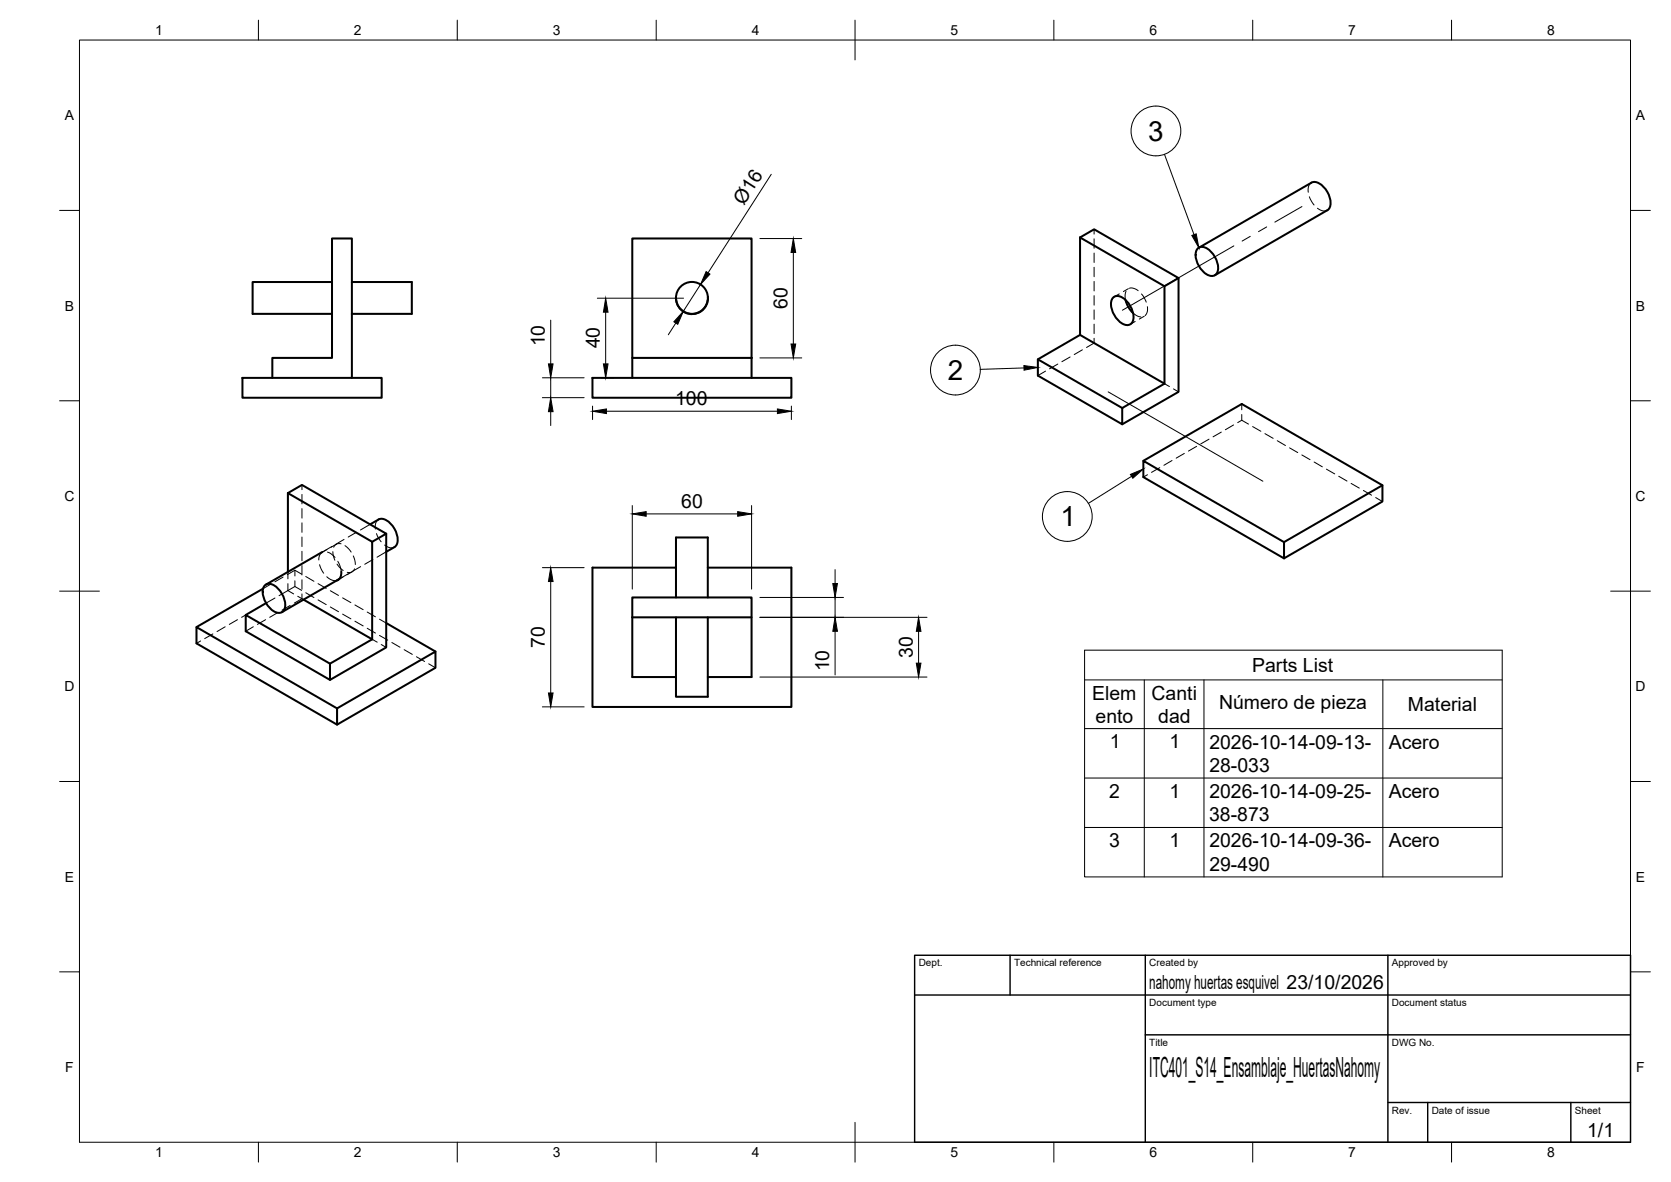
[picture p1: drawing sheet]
<svg xmlns="http://www.w3.org/2000/svg" width="420mm" height="297mm" viewBox="0 0 420 297" stroke-linecap="round" stroke-linejoin="round" font-family="sans-serif">
<!-- layer: Visible -->
<g fill="none" stroke="#000" stroke-width=".51">
<path d="M271.6 59.7l21.2 12.2v24.5l-21.2-12.2zM271.6 59.7l3.5-2.1 21.2 12.3-3.5 2M329.7 45.9a2.72 2.72 0 0 1 3.1 1.1 5.4 5.4 0 0 1 1.6 5.1l-.7 .8-28.3 16.3M329.7 45.9l-28.3 16.4M83.5 70.9h-20v8h20M88.5 70.9h15v8h-15M178 74.6a4 4 0 0 1-3.7 4.3 4 4 0 0 1-4.3-3.7M280 74.7a2.55 2.55 0 0 1 3.3 1 5.3 5.3 0 0 1 1.4 5.2 1.95 1.95 0 0 1-3.1 0 5.6 5.6 0 0 1-2-5.8zM283 75.4l.7 1.8 1.2 1.5M296.3 69.9v28.6l-14.1 8.1M301.2 62.4a2.55 2.55 0 0 1 3.4 .9 5.3 5.3 0 0 1 1.4 5.3 1.95 1.95 0 0 1-3.1 0 5.6 5.6 0 0 1-2-5.8zM61 95h35v5h-35z"/>
<path d="M68.5 95v-5.1h15v-30h5v35.1M149 95h50v5h-50zM159 89.9v5.1M189 89.9h-30v-30h30v35.1M271.6 84.2l-10.6 6.1M292.8 96.4l-10.6 6.1v4.1l-21.2-12.2v-4.1l21.2 12.2M287.5 115.8l24.7-14.3 35.4 20.4v4.1l-24.7 14.3M72.4 123.9l21.2 12.3v24.5M72.4 123.9l3.5-2 21.2 12.2-3.5 2.1M72.4 123.9v19.8M81 138.8l-14.1 8.1M93.1 131.8l2.1-1.2a2.72 2.72 0 0 1 3 1 5.4 5.4 0 0 1 1.6 5.2l-.6 .7-2.1 1.2"/>
<path d="M97.1 134.1v28.6l-14.1 8.2M347.6 121.9l-24.7 14.3v4.1l-35.4-20.4v-4.1l35.4 20.4M66.2 147.9l-16.8 9.7M66.7 147a2.55 2.55 0 0 1 3.3 1 5.3 5.3 0 0 1 1.4 5.3 1.95 1.95 0 0 1-3.1-.1 5.6 5.6 0 0 1-2-5.7zM66.9 151.6l-5.1 2.9M76.3 150.7l17.3 10M85.3 145.5l-14.4 8.3M85.8 143.6a1.93 1.93 0 0 1-1.2 2.3M97.1 156.6l12.4 7.1M159 155.1v-5h30v20h-11M159 155.1v15h11M159 155.1h30"/>
<path d="M170 150.1v-15h8v15M170 155.1v20h8v-20M170 142.6h-21v35.1h50v-35.1h-21M84.8 178l24.7-14.3v4.1l-24.7 14.3zM84.8 178l-35.4-20.4v4.1l35.4 20.4M93.6 160.7l-10.6 6.1v4.1l-21.2-12.3v-4.1l21.2 12.3"/>
<circle cx="174" cy="74.9" r="4"/>
</g>
<!-- layer: Hidden -->
<g fill="none" stroke="#000" stroke-width=".25">
<path d="M275.1 57.6v1.2M329.2 49.5l1.2 2M329.7 45.9l-.6 .8-.1 1.6M331.3 52.3l1.4 .7 1-.2M275.1 60v2.4M275.1 63.6v2.4M275.1 67.2v2.3M275.1 70.7v2.4M275.1 74.3v2.4M275.1 77.9v2.3M281.4 73.9l-1.2 .7M283.1 73.2l-.2 .8 .1 1.4"/>
<path d="M283.7 72.5l-1.2 .8M284 72.4h.9l1.3 .7M284.9 78.6l1.2 .9 .8 .2M287 73.9l1.2 2M287.7 79.5l-1.2 .7M288.5 77.1v1l-.5 1.2M262.9 93.3l-1.9 1.1M266 91.5l-2.1 1.2M269.1 89.7l-2.1 1.2M272.2 87.9l-2.1 1.2M275.1 81.5v2.3M275.1 85v1.2l-1.9 1.1"/>
<path d="M285.4 80.8l-1.2 .7M292.8 96.4l1.2 .7M295.1 97.7l1.2 .8M288.5 119.3l-1 .6M291.6 117.5l-2.1 1.2M294.7 115.7l-2 1.2M297.8 113.9l-2.1 1.2M300.9 112.2l-2.1 1.2M304 110.4l-2.1 1.2M307.1 108.6l-2.1 1.2M310.2 106.8l-2.1 1.2M312.2 104.2v1.4l1.7 1"/>
<path d="M312.2 101.5v1.5M312.2 105.6l-1 .6M315 107.2l2 1.2M318.1 109l2 1.2M321.2 110.8l2 1.2M324.3 112.6l2 1.1M327.3 114.3l2.1 1.2M330.4 116.1l2.1 1.2M333.5 117.9l2.1 1.2M336.6 119.7l2.1 1.2M75.9 121.9v1.1M75.9 124.3v2.3"/>
<path d="M75.9 127.8v2.4M75.9 131.4v2.4M75.9 135v2.4M75.9 138.5v2.4M81.2 138.7l-.7 .6-.3 1.4M82.2 138.1l-1.2 .7M82.3 138.7l.9 .4 1 1M83.4 137.4l-2.4 1.4M83.7 138.6l.5 2.2M84.5 136.8l-1.2 .7M85.7 136.7a1.44 1.44 0 0 0-1.8 .8M86.5 135.6l-2 1.2"/>
<path d="M86.7 137.1l1.6 1.6M88.8 139.7l.5 2.2M89.6 133.8l-2.1 1.2M93.1 131.8l-2.5 1.4M94.7 134.1l1.1 2.1M95.2 130.6l-.7 .8-.1 1.6M96.7 137l1.4 .7 1.1-.2M97.1 138.7l-2.3 1.3M339.7 121.5l2.1 1.2M342.8 123.3l2.1 1.1M345.9 125l1.7 1M53.5 159.3l-2 1.2"/>
<path d="M56.6 157.5l-2 1.2M59.7 155.7l-2 1.2M61.8 154.5l-1.1 .6M63.7 157.5l-1.9 1.1M66.8 155.7l-2.1 1.2M68.1 146.8l-1.9 1.1M69.1 150.3l-2.2 1.3M69.9 153.9l-2.1 1.2M71.2 145l-2.1 1.2M72.4 146.7v1.7l1.4 .9M72.4 143.7v1.8M73 152.2l-2.1 1.1"/>
<path d="M74.1 146v1.4l1.7 1M74.1 143.3v1.4M74.1 143.3l1.7 1M74.1 147.4l-3.9 2.3M74.1 143.3l-1.9 1.1M74.9 149.8l1.4 .9M75.9 142.1v2.4M75.9 145.7v2.4M75.9 149.3v1.2l-1.9 1.1M76.9 149l2 1.2M76.9 144.9l2 1.2M80 150.8l2 1.1"/>
<path d="M80 146.7l2 1.2M80.3 141.9l1.1 2.1M82.2 144.9l1.3 .9 1.1 .1M83.1 152.5l2 1.2M83.1 148.4l2 1.2M84.8 141.8l1.5 1.6M84.9 141.1l.5 1 .4 1.5M86.1 154.3l2.1 1.2M86.1 150.2l2.1 1.2M86.2 145l-1.2 .7M87.6 144.2l-2.3 1.3M88.5 143.7l-1.2 .7"/>
<path d="M89.2 142.9l-.8 .9h-1.1M89.2 156.1l2.1 1.2M89.2 152l2.1 1.2M90.7 142.4l-2.1 1.2M92.3 157.9l2.1 1.2M92.3 153.8l2.1 1.2M93.8 140.6l-2.1 1.2M95.4 159.7l2.1 1.2M95.4 155.6l1.7 1M50.4 161.1l-1 .6M93.6 160.7l1.2 .7M95.9 162l1.2 .7"/>
<path d="M98.5 161.5l2.1 1.2M101.6 163.3l2.1 1.2M104.7 165l2.1 1.2M107.8 166.8l1.7 1"/>
</g>
<!-- layer: Tweak Trail -->
<path d="M314.4 59.4l-2.1 1.2M318.5 57l-2.1 1.2M327.4 51.9l-6.9 3.9M310.2 61.8l-28 16.2M278.6 98.5l38.9 22.4" fill="none" stroke="#000" stroke-width=".25"/>
<!-- layer: BORDER -->
<g fill="none" stroke="#000" stroke-width=".25">
<path d="M20 10.1h390v276.9h-390zM65 5.1v5M115 5.1v5M165 5.1v5M215 5.1v10M265 5.1v5M315 5.1v5M365 5.1v5M15 52.9h5M410 52.9h5M15 100.7h5M410 100.7h5"/>
<path d="M15 148.6h10M405 148.6h10M15 196.4h5M410 196.4h5M15 244.2h5M410 244.2h5M65 287v5M115 287v5M165 287v5M215 282.1v9.9M265 287v5M315 287v5"/>
<path d="M365 287v5"/>
</g>
<!-- layer: TITLEBLOCK -->
<path d="M230 240.1h180v46.9h-180zM230 250h180M254 240.1v9.9M288 240.1v46.9M349 240.1v46.9M288 260.1h122M349 277.1h61M359 277.1v9.9M395 277.1v9.9" fill="none" stroke="#000" stroke-width=".36"/>
<!-- layer: Parts Lists -->
<path d="M272.7 163.4h105v57h-105zM272.7 170.9h105M287.7 170.9v49.5M302.7 170.9v49.5M347.7 170.9v49.5M272.7 183.1h105M272.7 195.5h105M272.7 207.9h105" fill="none" stroke="#000" stroke-width=".25"/>
<!-- layer: Balloons -->
<g fill="none" stroke="#000" stroke-width=".25">
<circle cx="290.6" cy="32.9" r="6.3"/>
<circle cx="240.2" cy="93" r="6.3"/>
<circle cx="268.4" cy="129.8" r="6.3"/>
</g>
<!-- layer: 0 -->
<path d="M299.7 59.2l1.1-.4 .6 3.5zM257.5 91.9l3.5 .4-3.5 .7zM284.2 119.2l3.3-1.3-2.7 2.3z" fill="#000" stroke="#000" stroke-width=".25"/>
<path d="M292.8 38.8l7.4 20.2M257.5 92.5l-11 .3M284.5 119.7l-10.8 6.8" fill="none" stroke="#000" stroke-width=".25"/>
<!-- layer: FD_Dimensions -->
<g fill="none" stroke="#000" stroke-width=".25">
<path d="M191.1 60h10.5M193.9 43.8l-15.9 24.8M150.2 74.9h21.7M152.3 78.5v12.9M176.1 71.5l-4.3 6.7M199.5 63.4v23.1M136.4 99.9h10.5M136.4 94.9h10.5M138.5 80.5v10.9M138.5 94.9v5M151.1 94.9h3.3M169.9 81.2l-1.9 2.9"/>
<path d="M191.1 89.9h10.5M138.5 103.4v3.5M149 102.1v3.3M152.5 103.3h43M199 102.1v3.3M159 127v21M162.5 129.1h23M189 127v21M136.4 142.6h10.5M138.5 146.1v28M191.1 150.1h21M191.1 155.1h42"/>
<path d="M210 143.2v3.4M210 150.1v5M210 158.7v10.9M231 158.7v8M136.4 177.6h10.5M191.1 170.1h42"/>
</g>
<g fill="#000" stroke="#000" stroke-width=".25">
<path d="M152.3 74.9l.6 3.6h-1.2zM177.5 68.2l1 .7-2.4 2.6zM199.5 60l.6 3.4h-1.2zM137.9 91.4h1.2l-.6 3.5zM151.7 91.4h1.2l-.6 3.5zM171.8 78.2l-1.4 3.3-1-.6zM198.9 86.5h1.2l-.6 3.4zM138.5 99.9l.6 3.5h-1.2zM149 103.3l3.5-.5v1.1zM195.5 102.8l3.5 .5-3.5 .6zM159 129.1l3.5-.5v1.1zM185.5 128.6l3.5 .5-3.5 .6z"/>
<path d="M138.5 142.6l.6 3.5h-1.2zM209.4 146.6h1.2l-.6 3.5zM210 155.1l.6 3.6h-1.2zM231 155.1l.6 3.6h-1.2zM137.9 174.1h1.2l-.6 3.5zM230.4 166.7h1.2l-.6 3.4z"/>
</g>
<g font-size="7">
<text x="288.7" y="35.4">3</text>
<text x="238.4" y="95.5">2</text>
<text x="266.7" y="132.3">1</text>
<text x="289" y="270.6">ITC401_S14_Ensamblaje_HuertasNahomy</text>
</g>
<g font-size="4.9">
<text x="187" y="51.7" transform="rotate(-57 187 51.7)">Ø16</text>
<text x="198" y="77.6" transform="rotate(-90 198 77.6)">60</text>
<text x="137" y="87.1" transform="rotate(-90 137 87.1)">10</text>
<text x="150.8" y="87.6" transform="rotate(-90 150.8 87.6)">40</text>
<text x="169.8" y="101.9">100</text>
<text x="171.3" y="127.7">60</text>
<text x="137" y="162.9" transform="rotate(-90 137 162.9)">70</text>
<text x="229.5" y="165.4" transform="rotate(-90 229.5 165.4)">30</text>
<text x="208.5" y="168.7" transform="rotate(-90 208.5 168.7)">10</text>
<text x="314.9" y="168.9">Parts List</text>
<text x="274.6" y="175.8">Elem</text>
<text x="289.6" y="175.8">Canti</text>
<text x="306.5" y="178.3">Número de pieza</text>
<text x="354" y="178.7">Material</text>
<text x="275.5" y="181.6">ento</text>
<text x="291.2" y="181.7">dad</text>
<text x="279" y="188">1</text>
<text x="294" y="188">1</text>
<text x="304.1" y="188.1">2026-10-14-09-13-</text>
<text x="349.2" y="188.1">Acero</text>
<text x="304.1" y="194">28-033</text>
<text x="278.9" y="200.4">2</text>
<text x="294" y="200.4">1</text>
<text x="304.1" y="200.5">2026-10-14-09-25-</text>
<text x="349.2" y="200.5">Acero</text>
<text x="304" y="206.4">38-873</text>
<text x="278.9" y="212.9">3</text>
<text x="294" y="212.9">1</text>
<text x="304.1" y="213">2026-10-14-09-36-</text>
<text x="349.2" y="212.9">Acero</text>
<text x="304.1" y="218.8">29-490</text>
<text x="289" y="248.5">nahomy huertas esquivel 23/10/2026</text>
<text x="399.1" y="285.7">1/1</text>
</g>
<g font-size="3.5">
<text x="39" y="8.8">1</text>
<text x="89" y="8.8">2</text>
<text x="139" y="8.8">3</text>
<text x="189" y="8.8">4</text>
<text x="239" y="8.8">5</text>
<text x="289" y="8.8">6</text>
<text x="339" y="8.8">7</text>
<text x="389" y="8.8">8</text>
<text x="16.3" y="30.2">A</text>
<text x="411.3" y="30.2">A</text>
<text x="16.3" y="78">B</text>
<text x="411.3" y="78">B</text>
<text x="16.2" y="125.9">C</text>
<text x="411.2" y="125.9">C</text>
<text x="16.2" y="173.7">D</text>
<text x="411.2" y="173.7">D</text>
<text x="16.3" y="221.6">E</text>
<text x="411.3" y="221.6">E</text>
<text x="16.4" y="269.4">F</text>
<text x="411.4" y="269.4">F</text>
<text x="39" y="290.8">1</text>
<text x="89" y="290.8">2</text>
<text x="139" y="290.8">3</text>
<text x="189" y="290.8">4</text>
<text x="239" y="290.8">5</text>
<text x="289" y="290.8">6</text>
<text x="339" y="290.8">7</text>
<text x="389" y="290.8">8</text>
</g>
<g font-size="2.5">
<text x="231" y="242.9">Dept.</text>
<text x="255" y="242.9">Technical reference</text>
<text x="289" y="242.9">Created by</text>
<text x="350" y="242.9">Approved by</text>
<text x="289" y="252.8">Document type</text>
<text x="350" y="252.8">Document status</text>
<text x="289" y="262.9">Title</text>
<text x="350" y="262.9">DWG No.</text>
<text x="350" y="279.9">Rev.</text>
<text x="360" y="279.9">Date of issue</text>
<text x="396" y="279.9">Sheet</text>
</g>
</svg>
